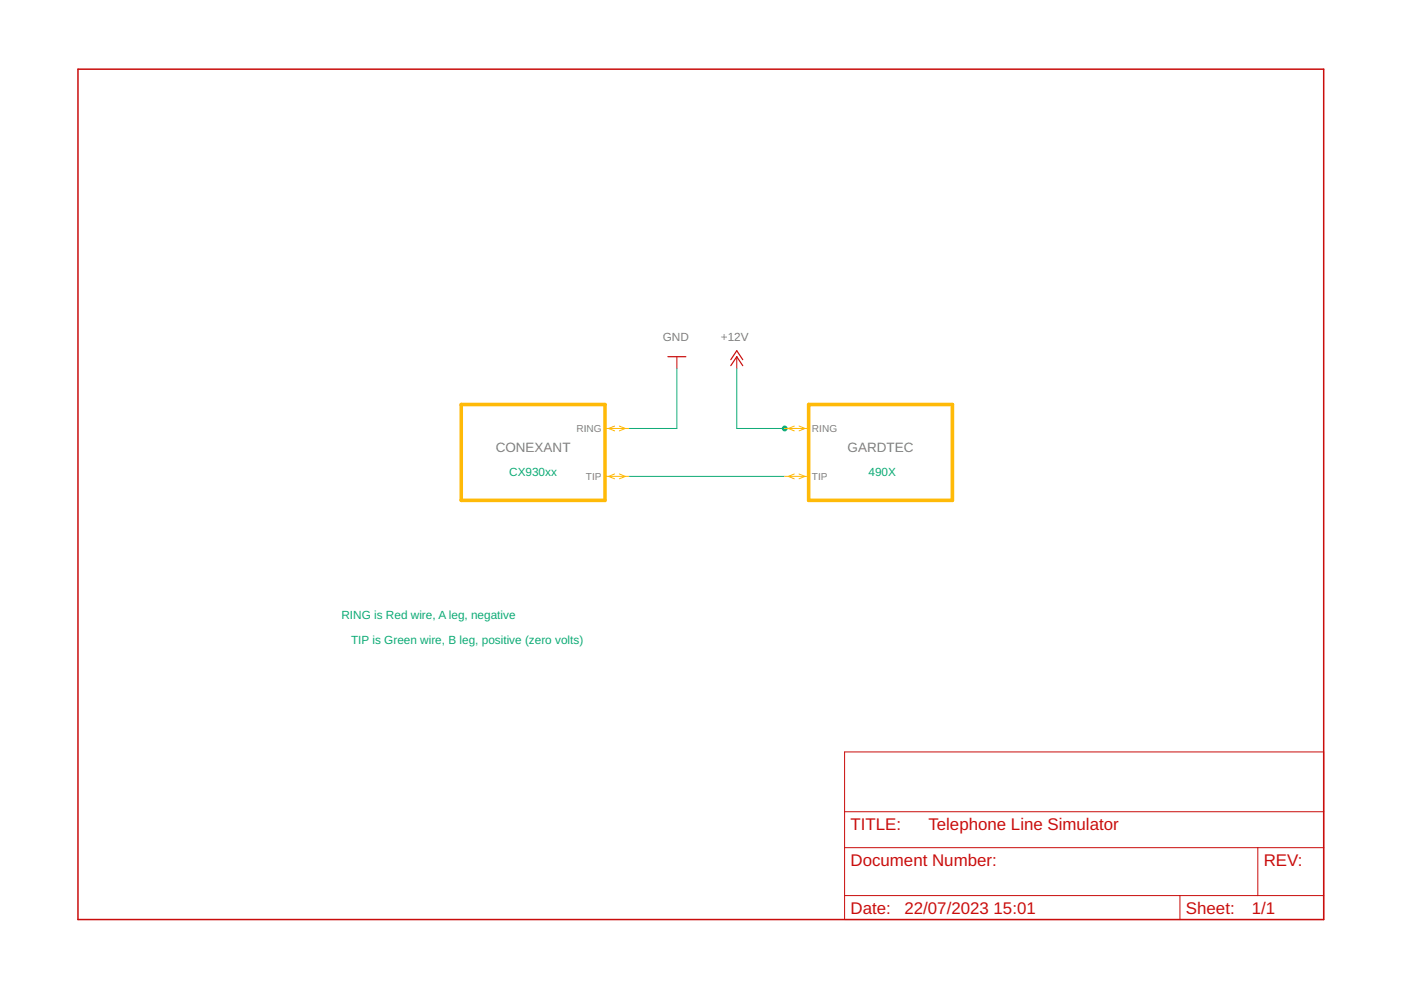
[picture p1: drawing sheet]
<svg xmlns="http://www.w3.org/2000/svg" width="297mm" height="210mm" viewBox="0 0 297 210" stroke-linecap="round" stroke-linejoin="round" font-family="sans-serif">
<path d="M141.6 75.6h3.8M154.9 77.5l1.3-1.9 1.3 1.9M154.9 76.3l1.3-1.9 1.3 1.9" fill="none" stroke="#c90d0c" stroke-width=".25"/>
<path d="M143.5 75.6v2.5M156.2 75.6v2.5M179.1 159.4h101.5v35.6h-101.5zM179.1 179.7h101.5M179.1 172.1h101.5M266.7 179.7v10.2M179.1 189.9h101.5M250.2 189.9v5.1" fill="none" stroke="#c90d0c" stroke-width=".21"/>
<path d="M16.5 14.7h264.1v180.3h-264.1z" fill="none" stroke="#c90d0c" stroke-width=".32"/>
<path d="M143.5 78.1v12.7h-10.2M156.2 78.1v12.7h12.7M133.3 101h33.1" fill="none" stroke="#0dab76" stroke-width=".21"/>
<circle cx="166.4" cy="90.8" r=".51" fill="#0dab76" stroke="#0dab76" stroke-width=".21"/>
<path d="M97.8 85.8h30.5v20.3h-30.5zM171.4 85.8h30.5v20.3h-30.5z" fill="none" stroke="#ffba08" stroke-width=".76"/>
<path d="M128.3 90.8h5M130.3 90.3l-1.3 .5 1.3 .6M131.3 90.3l1.3 .5-1.3 .6M166.4 90.8h5M168.4 90.3l-1.3 .5 1.3 .6M169.4 90.3l1.3 .5-1.3 .6M128.3 101h5M130.3 100.5l-1.3 .5 1.3 .5M131.3 100.5l1.3 .5-1.3 .5M166.4 101h5M168.4 100.5l-1.3 .5 1.3 .5M169.4 100.5l1.3 .5-1.3 .5" fill="none" stroke="#ffba08" stroke-width=".21"/>
<g font-size="3.6" fill="#c90d0c">
<text x="180.3" y="175.9">TITLE:</text>
<text x="196.8" y="175.9">Telephone Line Simulator</text>
<text x="180.3" y="183.5">Document Number:</text>
<text x="267.9" y="183.5">REV:</text>
<text x="180.3" y="193.7">Date:</text>
<text x="191.8" y="193.7">22/07/2023</text>
<text x="210.7" y="193.7">15:01</text>
<text x="251.4" y="193.7">Sheet:</text>
<text x="265.4" y="193.7">1/1</text>
</g>
<g font-size="2.9" fill="#808080">
<text x="105.1" y="95.9">CONEXANT</text>
<text x="179.7" y="95.9">GARDTEC</text>
</g>
<g font-size="2.5" fill="#808080">
<text x="140.5" y="72.3">GND</text>
<text x="152.8" y="72.3">+12V</text>
</g>
<g font-size="2.5" fill="#0dab76">
<text x="108" y="101">CX930xx</text>
<text x="184.1" y="101">490X</text>
<text x="72.4" y="131.2">RING is Red wire, A leg, negative</text>
<text x="74.4" y="136.6">TIP is Green wire, B leg, positive (zero volts)</text>
</g>
<g font-size="2.1" fill="#808080">
<text x="122.2" y="91.6">RING</text>
<text x="172.2" y="91.6">RING</text>
<text x="124.2" y="101.8">TIP</text>
<text x="172.2" y="101.8">TIP</text>
</g>
</svg>
